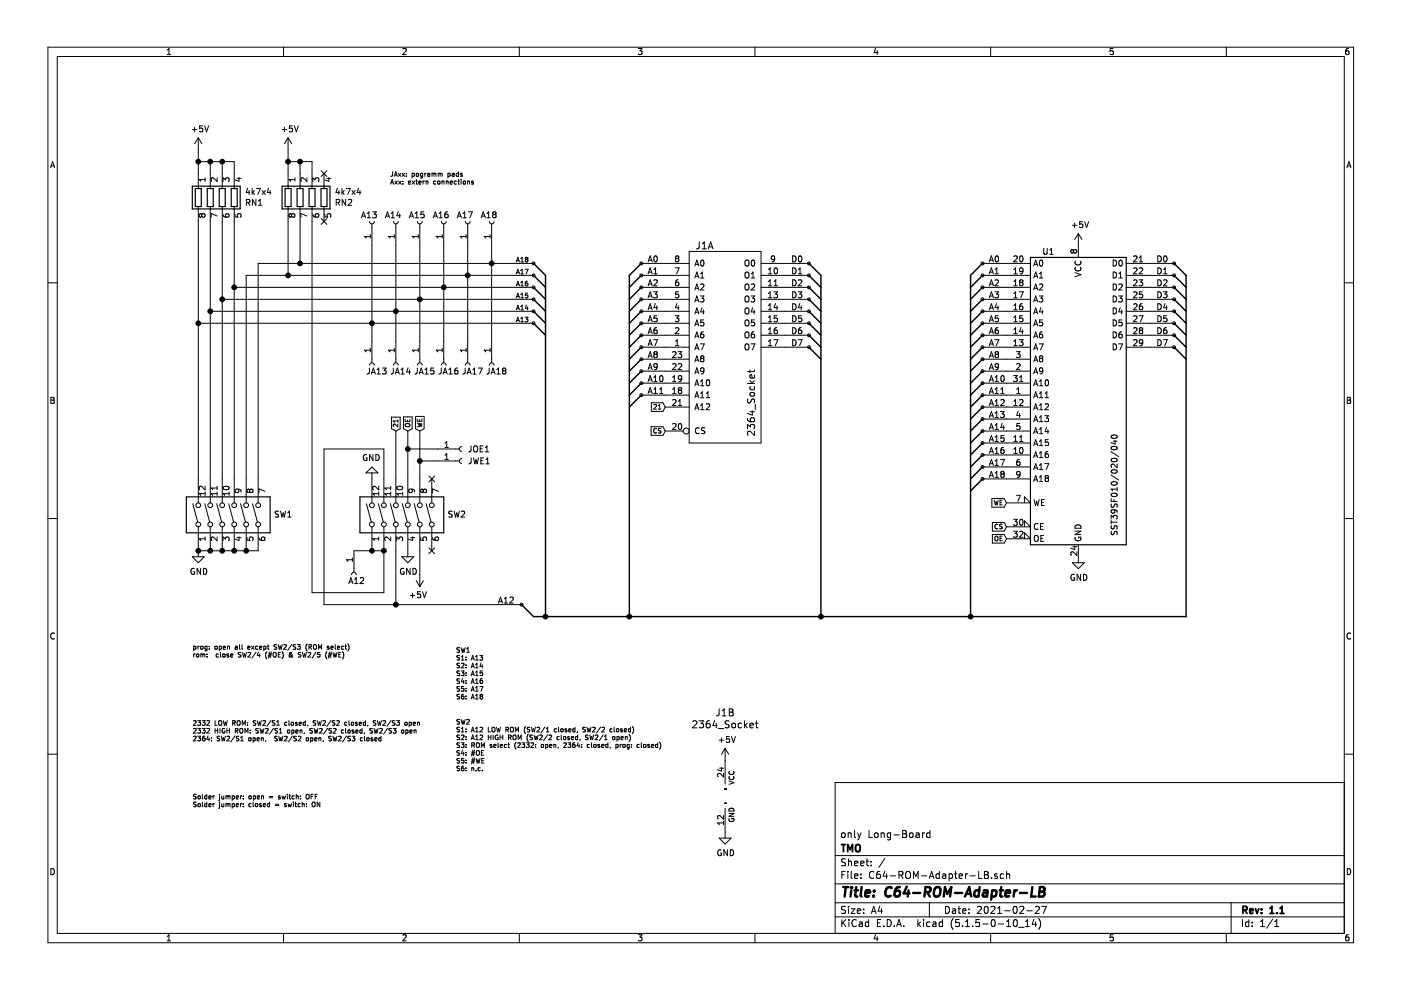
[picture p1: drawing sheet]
EESchema Schematic File Version 4
EELAYER 30 0
EELAYER END
$Descr A4 11693 8268
encoding utf-8
Sheet 1 1
Title "C64-ROM-Adapter-LB"
Date "2021-02-27"
Rev "1.1"
Comp "TMO"
Comment1 "only Long-Board"
Comment2 ""
Comment3 ""
Comment4 ""
$EndDescr
$Comp
L sst39sf040_tsop32:SST39SF040_TSOP32 U1
U 1 1
P 9000 3400
F 0 "U1" H 8750 4700 50  0000 C CNN
F 1 "SST39SF010/020/040" V 9300 2750 50  0000 C CNN
F 2 "footprint:TSOP-I-32_11.8x8mm_P0.5mm_hand_soldering" H 9000 3700 50  0001 C CNN
F 3 "http://ww1.microchip.com/downloads/en/DeviceDoc/25022B.pdf" H 9000 3700 50  0001 C CNN
	1    9000 3400
	1    0    0    -1  
$EndComp
$Comp
L 2364_socket:2364_Socket J1
U 2 1
P 6050 6650
F 0 "J1" H 6050 7350 59  0000 C CNN
F 1 "2364_Socket" H 6050 7250 59  0000 C CNN
F 2 "footprint:DIP-24_2332_2364_Socket" H 6050 6650 50  0001 C CNN
F 3 "" H 6050 6650 50  0001 C CNN
	2    6050 6650
	1    0    0    -1  
$EndComp
Entry Bus Bus
	6750 2200 6850 2300
Entry Bus Bus
	6750 2300 6850 2400
Entry Bus Bus
	6750 2400 6850 2500
Entry Bus Bus
	6750 2500 6850 2600
Entry Bus Bus
	6750 2600 6850 2700
Entry Bus Bus
	6750 2700 6850 2800
Entry Bus Bus
	6750 2800 6850 2900
Entry Bus Bus
	6750 2900 6850 3000
Entry Bus Bus
	9800 2200 9900 2300
Entry Bus Bus
	9800 2300 9900 2400
Entry Bus Bus
	9800 2400 9900 2500
Entry Bus Bus
	9800 2500 9900 2600
Entry Bus Bus
	9800 2600 9900 2700
Entry Bus Bus
	9800 2700 9900 2800
Entry Bus Bus
	9800 2800 9900 2900
Entry Bus Bus
	9800 2900 9900 3000
Text Label 6600 2200 0    50   ~ 0
D0
Text Label 6600 2300 0    50   ~ 0
D1
Wire Wire Line
	6550 2200 6750 2200
Wire Wire Line
	6550 2300 6750 2300
Wire Wire Line
	6550 2400 6750 2400
Wire Wire Line
	6550 2500 6750 2500
Wire Wire Line
	6550 2600 6750 2600
Wire Wire Line
	6550 2700 6750 2700
Wire Wire Line
	6550 2800 6750 2800
Wire Wire Line
	6550 2900 6750 2900
Text Label 6600 2400 0    50   ~ 0
D2
Text Label 6600 2500 0    50   ~ 0
D3
Text Label 6600 2600 0    50   ~ 0
D4
Text Label 6600 2700 0    50   ~ 0
D5
Text Label 6600 2800 0    50   ~ 0
D6
Text Label 6600 2900 0    50   ~ 0
D7
Text Label 9650 2200 0    50   ~ 0
D0
Text Label 9650 2300 0    50   ~ 0
D1
Wire Wire Line
	9600 2200 9800 2200
Wire Wire Line
	9600 2300 9800 2300
Wire Wire Line
	9600 2400 9800 2400
Wire Wire Line
	9600 2500 9800 2500
Wire Wire Line
	9600 2600 9800 2600
Wire Wire Line
	9600 2700 9800 2700
Wire Wire Line
	9600 2800 9800 2800
Wire Wire Line
	9600 2900 9800 2900
Text Label 9650 2400 0    50   ~ 0
D2
Text Label 9650 2500 0    50   ~ 0
D3
Text Label 9650 2600 0    50   ~ 0
D4
Text Label 9650 2700 0    50   ~ 0
D5
Text Label 9650 2800 0    50   ~ 0
D6
Text Label 9650 2900 0    50   ~ 0
D7
Entry Bus Bus
	5250 2300 5350 2200
Text Label 5400 2200 0    50   ~ 0
A0
Text Label 5400 2300 0    50   ~ 0
A1
Wire Wire Line
	5350 2200 5550 2200
Wire Wire Line
	5350 2300 5550 2300
Wire Wire Line
	5350 2400 5550 2400
Wire Wire Line
	5350 2500 5550 2500
Wire Wire Line
	5350 2600 5550 2600
Wire Wire Line
	5350 2700 5550 2700
Wire Wire Line
	5350 2800 5550 2800
Wire Wire Line
	5350 2900 5550 2900
Text Label 5400 2400 0    50   ~ 0
A2
Text Label 5400 2500 0    50   ~ 0
A3
Text Label 5400 2600 0    50   ~ 0
A4
Text Label 5400 2700 0    50   ~ 0
A5
Text Label 5400 2800 0    50   ~ 0
A6
Text Label 5400 2900 0    50   ~ 0
A7
Entry Bus Bus
	5250 2400 5350 2300
Entry Bus Bus
	5250 2500 5350 2400
Entry Bus Bus
	5250 2600 5350 2500
Entry Bus Bus
	5250 2700 5350 2600
Entry Bus Bus
	5250 2800 5350 2700
Entry Bus Bus
	5250 2900 5350 2800
Entry Bus Bus
	5250 3000 5350 2900
Entry Bus Bus
	5250 3100 5350 3000
Text Label 5400 3000 0    50   ~ 0
A8
Text Label 5400 3100 0    50   ~ 0
A9
Wire Wire Line
	5350 3000 5550 3000
Wire Wire Line
	5350 3100 5550 3100
Wire Wire Line
	5350 3200 5550 3200
Wire Wire Line
	5350 3300 5550 3300
Text Label 5400 3200 0    50   ~ 0
A10
Text Label 5400 3300 0    50   ~ 0
A11
Text Label 4150 5050 0    50   ~ 0
A12
Entry Bus Bus
	5250 3200 5350 3100
Entry Bus Bus
	5250 3300 5350 3200
Entry Bus Bus
	5250 3400 5350 3300
Entry Bus Bus
	4350 5050 4450 5150
Entry Bus Bus
	8100 2300 8200 2200
Text Label 8250 2200 0    50   ~ 0
A0
Text Label 8250 2300 0    50   ~ 0
A1
Wire Wire Line
	8200 2200 8400 2200
Wire Wire Line
	8200 2300 8400 2300
Wire Wire Line
	8200 2400 8400 2400
Wire Wire Line
	8200 2500 8400 2500
Wire Wire Line
	8200 2600 8400 2600
Wire Wire Line
	8200 2700 8400 2700
Wire Wire Line
	8200 2800 8400 2800
Wire Wire Line
	8200 2900 8400 2900
Text Label 8250 2400 0    50   ~ 0
A2
Text Label 8250 2500 0    50   ~ 0
A3
Text Label 8250 2600 0    50   ~ 0
A4
Text Label 8250 2700 0    50   ~ 0
A5
Text Label 8250 2800 0    50   ~ 0
A6
Text Label 8250 2900 0    50   ~ 0
A7
Entry Bus Bus
	8100 2400 8200 2300
Entry Bus Bus
	8100 2500 8200 2400
Entry Bus Bus
	8100 2600 8200 2500
Entry Bus Bus
	8100 2700 8200 2600
Entry Bus Bus
	8100 2800 8200 2700
Entry Bus Bus
	8100 2900 8200 2800
Entry Bus Bus
	8100 3000 8200 2900
Entry Bus Bus
	8100 3100 8200 3000
Text Label 8250 3000 0    50   ~ 0
A8
Text Label 8250 3100 0    50   ~ 0
A9
Wire Wire Line
	8200 3000 8400 3000
Wire Wire Line
	8200 3100 8400 3100
Wire Wire Line
	8200 3200 8400 3200
Wire Wire Line
	8200 3300 8400 3300
Wire Wire Line
	8200 3400 8400 3400
Text Label 8250 3200 0    50   ~ 0
A10
Text Label 8250 3300 0    50   ~ 0
A11
Text Label 8250 3400 0    50   ~ 0
A12
Entry Bus Bus
	8100 3200 8200 3100
Entry Bus Bus
	8100 3300 8200 3200
Entry Bus Bus
	8100 3400 8200 3300
Entry Bus Bus
	8100 3500 8200 3400
Text GLabel 5550 3600 0    39   Input ~ 0
CS
Text GLabel 8400 4400 0    39   Input ~ 0
CS
Wire Wire Line
	8200 3500 8400 3500
Text Label 8250 3500 0    50   ~ 0
A13
Text Label 8250 3600 0    50   ~ 0
A14
Text Label 8250 3700 0    50   ~ 0
A15
Wire Wire Line
	8200 3600 8400 3600
Wire Wire Line
	8200 3700 8400 3700
Wire Wire Line
	8200 3800 8400 3800
Wire Wire Line
	8200 3900 8400 3900
Wire Wire Line
	8200 4000 8400 4000
Text Label 8250 3800 0    50   ~ 0
A16
Text Label 8250 3900 0    50   ~ 0
A17
Text Label 8250 4000 0    50   ~ 0
A18
Entry Bus Bus
	8100 3600 8200 3500
Entry Bus Bus
	8100 3700 8200 3600
Entry Bus Bus
	8100 3800 8200 3700
Entry Bus Bus
	8100 3900 8200 3800
Entry Bus Bus
	8100 4000 8200 3900
Entry Bus Bus
	8100 4100 8200 4000
$Comp
L power:GND #PWR0102
U 1 1
P 6050 6950
F 0 "#PWR0102" H 6050 6700 50  0001 C CNN
F 1 "GND" H 6055 6777 50  0000 C CNN
F 2 "" H 6050 6950 50  0001 C CNN
F 3 "" H 6050 6950 50  0001 C CNN
	1    6050 6950
	1    0    0    -1  
$EndComp
$Comp
L power:+5V #PWR0103
U 1 1
P 6050 6350
F 0 "#PWR0103" H 6050 6200 50  0001 C CNN
F 1 "+5V" H 6065 6523 50  0000 C CNN
F 2 "" H 6050 6350 50  0001 C CNN
F 3 "" H 6050 6350 50  0001 C CNN
	1    6050 6350
	1    0    0    -1  
$EndComp
Wire Bus Line
	8100 5150 9900 5150
Wire Bus Line
	6850 5150 8100 5150
Connection ~ 8100 5150
Wire Bus Line
	5250 5150 6850 5150
Connection ~ 6850 5150
$Comp
L power:+5V #PWR0106
U 1 1
P 9000 2050
F 0 "#PWR0106" H 9015 2315 50  0001 C CNN
F 1 "+5V" H 9015 2223 50  0000 C CNN
F 2 "" H 9000 2050 50  0001 C CNN
F 3 "" H 9000 2050 50  0001 C CNN
	1    9000 2050
	1    0    0    -1  
$EndComp
$Comp
L power:GND #PWR0107
U 1 1
P 9000 4650
F 0 "#PWR0107" H 9000 4400 50  0001 C CNN
F 1 "GND" H 9005 4477 50  0000 C CNN
F 2 "" H 9000 4650 50  0001 C CNN
F 3 "" H 9000 4650 50  0001 C CNN
	1    9000 4650
	1    0    0    -1  
$EndComp
$Comp
L 2364_socket:2364_Socket J1
U 1 1
P 6150 2900
F 0 "J1" H 5800 3750 59  0000 L CNN
F 1 "2364_Socket" V 6300 2150 59  0000 L BNN
F 2 "footprint:DIP-24_2332_2364_Socket" H 6150 2900 50  0001 C CNN
F 3 "" H 6150 2900 50  0001 C CNN
	1    6150 2900
	1    0    0    -1  
$EndComp
Entry Bus Bus
	4450 2200 4550 2300
Entry Bus Bus
	4450 2300 4550 2400
Entry Bus Bus
	4450 2400 4550 2500
Entry Bus Bus
	4450 2500 4550 2600
Entry Bus Bus
	4450 2600 4550 2700
Entry Bus Bus
	4450 2700 4550 2800
$Comp
L power:+5V #PWR0108
U 1 1
P 1650 1250
F 0 "#PWR0108" H 1650 1100 50  0001 C CNN
F 1 "+5V" H 1665 1423 50  0000 C CNN
F 2 "" H 1650 1250 50  0001 C CNN
F 3 "" H 1650 1250 50  0001 C CNN
	1    1650 1250
	1    0    0    -1  
$EndComp
Connection ~ 5250 5150
Text Label 4300 2200 0    39   ~ 0
A18
Text Label 4300 2300 0    39   ~ 0
A17
Text Label 4300 2400 0    39   ~ 0
A16
Text Label 4300 2500 0    39   ~ 0
A15
Text Label 4300 2600 0    39   ~ 0
A14
Text Label 4300 2700 0    39   ~ 0
A13
Text Notes 1600 6200 0    39   ~ 0
2332 LOW ROM: SW2/S1 closed, SW2/S2 closed, SW2/S3 open\n2332 HIGH ROM: SW2/S1 open, SW2/S2 closed, SW2/S3 open\n2364: SW2/S1 open,  SW2/S2 open, SW2/S3 closed
Text Notes 3800 5850 0    39   ~ 0
SW1\nS1: A13\nS2: A14\nS3: A15\nS4: A16\nS5: A17\nS6: A18
$Comp
L power:GND #PWR0116
U 1 1
P 1650 4600
F 0 "#PWR0116" H 1650 4350 50  0001 C CNN
F 1 "GND" H 1655 4427 50  0000 C CNN
F 2 "" H 1650 4600 50  0001 C CNN
F 3 "" H 1650 4600 50  0001 C CNN
	1    1650 4600
	1    0    0    -1  
$EndComp
Text GLabel 5550 3400 0    39   Input ~ 0
21
Text GLabel 3300 3600 1    39   Input ~ 0
21
Wire Wire Line
	1650 1850 1650 2700
Wire Wire Line
	1750 1850 1750 2600
Wire Wire Line
	1850 1850 1850 2500
Wire Wire Line
	1950 1850 1950 2400
Wire Wire Line
	1650 1250 1650 1350
Wire Wire Line
	1650 1350 1750 1350
Connection ~ 1650 1350
Wire Wire Line
	1650 1350 1650 1450
Wire Wire Line
	1750 1350 1750 1450
Connection ~ 1750 1350
Wire Wire Line
	1750 1350 1850 1350
Wire Wire Line
	1850 1350 1850 1450
Connection ~ 1850 1350
Wire Wire Line
	1850 1350 1950 1350
Wire Wire Line
	1950 1350 1950 1450
Text GLabel 8400 4200 0    39   Input ~ 0
WE
Text GLabel 3500 3600 1    39   Input ~ 0
WE
Text GLabel 8400 4500 0    39   Input ~ 0
OE
$Comp
L power:+5V #PWR0101
U 1 1
P 3500 4800
F 0 "#PWR0101" H 3500 4650 50  0001 C CNN
F 1 "+5V" H 3515 4973 50  0000 C CNN
F 2 "" H 3500 4800 50  0001 C CNN
F 3 "" H 3500 4800 50  0001 C CNN
	1    3500 4800
	-1   0    0    1   
$EndComp
Text GLabel 3400 3600 1    39   Input ~ 0
OE
Text Notes 1600 5500 0    39   ~ 0
prog: open all except SW2/S3 (ROM select)\nrom:  close SW2/4 (#OE) & SW2/5 (#WE)
Wire Wire Line
	4100 2200 4450 2200
Wire Wire Line
	3900 2300 4450 2300
Wire Bus Line
	4550 5150 5250 5150
$Comp
L Connector:Conn_01x01_Female JA18
U 1 1
P 4100 3050
F 0 "JA18" V 4150 3000 50  0000 L CNN
F 1 "Conn_01x01_Female" V 4037 3098 50  0001 L CNN
F 2 "Measurement_Points:Measurement_Point_Round-SMD-Pad_Small" H 4100 3050 50  0001 C CNN
F 3 "~" H 4100 3050 50  0001 C CNN
	1    4100 3050
	0    1    1    0   
$EndComp
$Comp
L Connector:Conn_01x01_Female JA17
U 1 1
P 3900 3050
F 0 "JA17" V 3950 3000 50  0000 L CNN
F 1 "Conn_01x01_Female" V 3837 3098 50  0001 L CNN
F 2 "Measurement_Points:Measurement_Point_Round-SMD-Pad_Small" H 3900 3050 50  0001 C CNN
F 3 "~" H 3900 3050 50  0001 C CNN
	1    3900 3050
	0    1    1    0   
$EndComp
$Comp
L Connector:Conn_01x01_Female JA16
U 1 1
P 3700 3050
F 0 "JA16" V 3750 3000 50  0000 L CNN
F 1 "Conn_01x01_Female" V 3637 3098 50  0001 L CNN
F 2 "Measurement_Points:Measurement_Point_Round-SMD-Pad_Small" H 3700 3050 50  0001 C CNN
F 3 "~" H 3700 3050 50  0001 C CNN
	1    3700 3050
	0    1    1    0   
$EndComp
$Comp
L Connector:Conn_01x01_Female JA15
U 1 1
P 3500 3050
F 0 "JA15" V 3550 3000 50  0000 L CNN
F 1 "Conn_01x01_Female" V 3437 3098 50  0001 L CNN
F 2 "Measurement_Points:Measurement_Point_Round-SMD-Pad_Small" H 3500 3050 50  0001 C CNN
F 3 "~" H 3500 3050 50  0001 C CNN
	1    3500 3050
	0    1    1    0   
$EndComp
$Comp
L Connector:Conn_01x01_Female JA14
U 1 1
P 3300 3050
F 0 "JA14" V 3350 3000 50  0000 L CNN
F 1 "Conn_01x01_Female" V 3237 3098 50  0001 L CNN
F 2 "Measurement_Points:Measurement_Point_Round-SMD-Pad_Small" H 3300 3050 50  0001 C CNN
F 3 "~" H 3300 3050 50  0001 C CNN
	1    3300 3050
	0    1    1    0   
$EndComp
$Comp
L Connector:Conn_01x01_Female JA13
U 1 1
P 3100 3050
F 0 "JA13" V 3150 3000 50  0000 L CNN
F 1 "Conn_01x01_Female" V 3037 3098 50  0001 L CNN
F 2 "Measurement_Points:Measurement_Point_Round-SMD-Pad_Small" H 3100 3050 50  0001 C CNN
F 3 "~" H 3100 3050 50  0001 C CNN
	1    3100 3050
	0    1    1    0   
$EndComp
Wire Wire Line
	3900 2850 3900 2300
Wire Wire Line
	4100 2850 4100 2200
$Comp
L Connector:Conn_01x01_Female JOE1
U 1 1
P 3850 3750
F 0 "JOE1" H 3900 3750 50  0000 L CNN
F 1 "Conn_01x01_Female" V 3787 3798 50  0001 L CNN
F 2 "Measurement_Points:Measurement_Point_Round-SMD-Pad_Small" H 3850 3750 50  0001 C CNN
F 3 "~" H 3850 3750 50  0001 C CNN
	1    3850 3750
	1    0    0    -1  
$EndComp
$Comp
L Connector:Conn_01x01_Female JWE1
U 1 1
P 3850 3850
F 0 "JWE1" H 3900 3850 50  0000 L CNN
F 1 "Conn_01x01_Female" V 3787 3898 50  0001 L CNN
F 2 "Measurement_Points:Measurement_Point_Round-SMD-Pad_Small" H 3850 3850 50  0001 C CNN
F 3 "~" H 3850 3850 50  0001 C CNN
	1    3850 3850
	1    0    0    -1  
$EndComp
Wire Wire Line
	3500 3850 3650 3850
Wire Wire Line
	3650 3750 3400 3750
Wire Wire Line
	3300 3600 3300 4000
Wire Wire Line
	3400 3600 3400 3750
Connection ~ 3400 3750
Wire Wire Line
	3400 3750 3400 4000
Wire Wire Line
	3500 3600 3500 3850
Connection ~ 3500 3850
Wire Wire Line
	3500 3850 3500 4000
Wire Wire Line
	3100 2700 3100 2850
Wire Wire Line
	3100 2700 4450 2700
Wire Wire Line
	3300 2600 3300 2850
Wire Wire Line
	3300 2600 4450 2600
Wire Wire Line
	3500 2850 3500 2500
Wire Wire Line
	3700 2850 3700 2400
Wire Wire Line
	3700 2400 4450 2400
$Comp
L Device:R_Pack04 RN1
U 1 1
P 1850 1650
F 0 "RN1" H 2038 1696 50  0000 L CNN
F 1 "4k7x4" H 2038 1605 50  0000 L CNN
F 2 "Resistors_SMD:R_Array_Convex_4x0603" V 2325 1650 50  0001 C CNN
F 3 "~" H 1850 1650 50  0001 C CNN
	1    1850 1650
	1    0    0    1   
$EndComp
$Comp
L Device:R_Pack04 RN2
U 1 1
P 2600 1650
F 0 "RN2" H 2788 1696 50  0000 L CNN
F 1 "4k7x4" H 2788 1605 50  0000 L CNN
F 2 "Resistors_SMD:R_Array_Convex_4x0603" V 3075 1650 50  0001 C CNN
F 3 "~" H 2600 1650 50  0001 C CNN
	1    2600 1650
	1    0    0    1   
$EndComp
$Comp
L power:+5V #PWR0104
U 1 1
P 2400 1250
F 0 "#PWR0104" H 2400 1100 50  0001 C CNN
F 1 "+5V" H 2415 1423 50  0000 C CNN
F 2 "" H 2400 1250 50  0001 C CNN
F 3 "" H 2400 1250 50  0001 C CNN
	1    2400 1250
	1    0    0    -1  
$EndComp
Wire Wire Line
	2400 1250 2400 1350
Wire Wire Line
	2400 1350 2500 1350
Connection ~ 2400 1350
Wire Wire Line
	2400 1350 2400 1450
Wire Wire Line
	2500 1350 2500 1450
Wire Wire Line
	2400 1850 2400 2300
Connection ~ 3900 2300
Wire Wire Line
	2500 1850 2500 2200
Connection ~ 4100 2200
NoConn ~ 2700 1450
NoConn ~ 2700 1850
$Comp
L Switch:SW_DIP_x06 SW2
U 1 1
P 3400 4300
F 0 "SW2" V 3400 3970 50  0000 R CNN
F 1 "SW_DIP_x06" V 3355 3970 50  0001 R CNN
F 2 "footprint:SW_DIP_SPSTx06_DHN_W7.4mm_P1.27mm" H 3400 4300 50  0001 C CNN
F 3 "~" H 3400 4300 50  0001 C CNN
	1    3400 4300
	0    -1   -1   0   
$EndComp
$Comp
L Switch:SW_DIP_x06 SW1
U 1 1
P 1950 4300
F 0 "SW1" V 1950 3970 50  0000 R CNN
F 1 "SW_DIP_x06" V 1905 3970 50  0001 R CNN
F 2 "footprint:SW_DIP_SPSTx06_DHN_W7.4mm_P1.27mm" H 1950 4300 50  0001 C CNN
F 3 "~" H 1950 4300 50  0001 C CNN
	1    1950 4300
	0    -1   -1   0   
$EndComp
Wire Wire Line
	1650 2700 1650 4000
Connection ~ 1650 2700
Wire Wire Line
	1750 2600 1750 4000
Connection ~ 1750 2600
Wire Wire Line
	1850 2500 1850 4000
Connection ~ 1850 2500
Wire Wire Line
	1950 2400 1950 4000
Connection ~ 1950 2400
Wire Wire Line
	2050 2300 2050 4000
Wire Wire Line
	2150 2200 2150 4000
Wire Wire Line
	1650 4600 1750 4600
Connection ~ 1650 4600
Connection ~ 1750 4600
Wire Wire Line
	1750 4600 1850 4600
Connection ~ 1850 4600
Wire Wire Line
	1850 4600 1950 4600
Connection ~ 1950 4600
Wire Wire Line
	1950 4600 2050 4600
Connection ~ 2050 4600
Wire Wire Line
	2050 4600 2150 4600
Wire Bus Line
	4450 5150 4550 5150
Connection ~ 4550 5150
NoConn ~ 3600 4000
NoConn ~ 3600 4600
Wire Wire Line
	2150 2200 2500 2200
Wire Wire Line
	2050 2300 2400 2300
Wire Wire Line
	1950 2400 3700 2400
Connection ~ 3700 2400
Wire Wire Line
	1850 2500 3500 2500
Connection ~ 3500 2500
Wire Wire Line
	3500 2500 4450 2500
Wire Wire Line
	1750 2600 3300 2600
Connection ~ 3300 2600
Wire Wire Line
	1650 2700 3100 2700
Connection ~ 3100 2700
Connection ~ 2400 2300
Connection ~ 2500 2200
Wire Wire Line
	2500 2200 4100 2200
Wire Wire Line
	2400 2300 3900 2300
$Comp
L power:GND #PWR0105
U 1 1
P 3400 4600
F 0 "#PWR0105" H 3400 4350 50  0001 C CNN
F 1 "GND" H 3405 4427 50  0000 C CNN
F 2 "" H 3400 4600 50  0001 C CNN
F 3 "" H 3400 4600 50  0001 C CNN
	1    3400 4600
	1    0    0    -1  
$EndComp
Wire Wire Line
	3300 4600 3300 5050
Wire Wire Line
	3500 4600 3500 4800
Wire Wire Line
	2500 1350 2600 1350
Wire Wire Line
	2600 1350 2600 1450
Connection ~ 2500 1350
Wire Wire Line
	2600 1850 2600 4950
Wire Wire Line
	3100 4600 3200 4600
Connection ~ 3200 4600
$Comp
L power:GND #PWR0109
U 1 1
P 3100 4000
F 0 "#PWR0109" H 3100 3750 50  0001 C CNN
F 1 "GND" H 3105 3827 50  0000 C CNN
F 2 "" H 3100 4000 50  0001 C CNN
F 3 "" H 3100 4000 50  0001 C CNN
	1    3100 4000
	-1   0    0    1   
$EndComp
Wire Wire Line
	3300 5050 4350 5050
Text Notes 3800 6450 0    39   ~ 0
SW2\nS1: A12 LOW ROM (SW2/1 closed, SW2/2 closed)\nS2: A12 HIGH ROM (SW2/2 closed, SW2/1 open)\nS3: ROM select (2332: open, 2364: closed, prog: closed)\nS4: #OE\nS5: #WE\nS6: n.c.\n
$Comp
L Connector:Conn_01x01_Female A13
U 1 1
P 3100 1850
F 0 "A13" V 3150 1800 50  0000 L CNN
F 1 "Conn_01x01_Female" V 3037 1898 50  0001 L CNN
F 2 "footprint:Pin_Header_Straight_1x01_Pitch2.54mm_TMO" H 3100 1850 50  0001 C CNN
F 3 "~" H 3100 1850 50  0001 C CNN
	1    3100 1850
	0    -1   -1   0   
$EndComp
$Comp
L Connector:Conn_01x01_Female A14
U 1 1
P 3300 1850
F 0 "A14" V 3350 1800 50  0000 L CNN
F 1 "Conn_01x01_Female" V 3237 1898 50  0001 L CNN
F 2 "footprint:Pin_Header_Straight_1x01_Pitch2.54mm_TMO" H 3300 1850 50  0001 C CNN
F 3 "~" H 3300 1850 50  0001 C CNN
	1    3300 1850
	0    -1   -1   0   
$EndComp
$Comp
L Connector:Conn_01x01_Female A15
U 1 1
P 3500 1850
F 0 "A15" V 3550 1800 50  0000 L CNN
F 1 "Conn_01x01_Female" V 3437 1898 50  0001 L CNN
F 2 "footprint:Pin_Header_Straight_1x01_Pitch2.54mm_TMO" H 3500 1850 50  0001 C CNN
F 3 "~" H 3500 1850 50  0001 C CNN
	1    3500 1850
	0    -1   -1   0   
$EndComp
$Comp
L Connector:Conn_01x01_Female A16
U 1 1
P 3700 1850
F 0 "A16" V 3750 1800 50  0000 L CNN
F 1 "Conn_01x01_Female" V 3637 1898 50  0001 L CNN
F 2 "footprint:Pin_Header_Straight_1x01_Pitch2.54mm_TMO" H 3700 1850 50  0001 C CNN
F 3 "~" H 3700 1850 50  0001 C CNN
	1    3700 1850
	0    -1   -1   0   
$EndComp
$Comp
L Connector:Conn_01x01_Female A17
U 1 1
P 3900 1850
F 0 "A17" V 3950 1800 50  0000 L CNN
F 1 "Conn_01x01_Female" V 3837 1898 50  0001 L CNN
F 2 "footprint:Pin_Header_Straight_1x01_Pitch2.54mm_TMO" H 3900 1850 50  0001 C CNN
F 3 "~" H 3900 1850 50  0001 C CNN
	1    3900 1850
	0    -1   -1   0   
$EndComp
$Comp
L Connector:Conn_01x01_Female A18
U 1 1
P 4100 1850
F 0 "A18" V 4150 1800 50  0000 L CNN
F 1 "Conn_01x01_Female" V 4037 1898 50  0001 L CNN
F 2 "footprint:Pin_Header_Straight_1x01_Pitch2.54mm_TMO" H 4100 1850 50  0001 C CNN
F 3 "~" H 4100 1850 50  0001 C CNN
	1    4100 1850
	0    -1   -1   0   
$EndComp
Wire Wire Line
	3100 2050 3100 2700
Wire Wire Line
	3300 2050 3300 2600
Wire Wire Line
	3500 2050 3500 2500
Wire Wire Line
	3700 2050 3700 2400
Wire Wire Line
	3900 2050 3900 2300
Wire Wire Line
	4100 2050 4100 2200
$Comp
L Connector:Conn_01x01_Female A12
U 1 1
P 2950 4800
F 0 "A12" V 3000 4750 50  0000 L CNN
F 1 "Conn_01x01_Female" V 2887 4848 50  0001 L CNN
F 2 "footprint:Pin_Header_Straight_1x01_Pitch2.54mm_TMO" H 2950 4800 50  0001 C CNN
F 3 "~" H 2950 4800 50  0001 C CNN
	1    2950 4800
	0    1    1    0   
$EndComp
Connection ~ 3100 4600
Text Notes 3250 1550 0    39   ~ 0
JAxx: pogramm pads\nAxx: extern connections
Wire Wire Line
	2950 4600 3100 4600
Wire Wire Line
	2600 4950 3200 4950
Wire Wire Line
	3200 4950 3200 4600
Wire Wire Line
	3200 4000 3200 3750
Connection ~ 3300 5050
Wire Wire Line
	2700 3750 2700 5050
Wire Wire Line
	2700 3750 3200 3750
Wire Wire Line
	2700 5050 3300 5050
Wire Bus Line
	4550 2300 4550 5150
Wire Bus Line
	9900 2300 9900 5150
Wire Bus Line
	6850 2300 6850 5150
Wire Bus Line
	5250 2300 5250 5150
Wire Bus Line
	8100 2300 8100 5150
Text Notes 1600 6750 0    39   ~ 0
Solder jumper: open = switch: OFF\nSolder jumper: closed = switch: ON
$EndSCHEMATC
